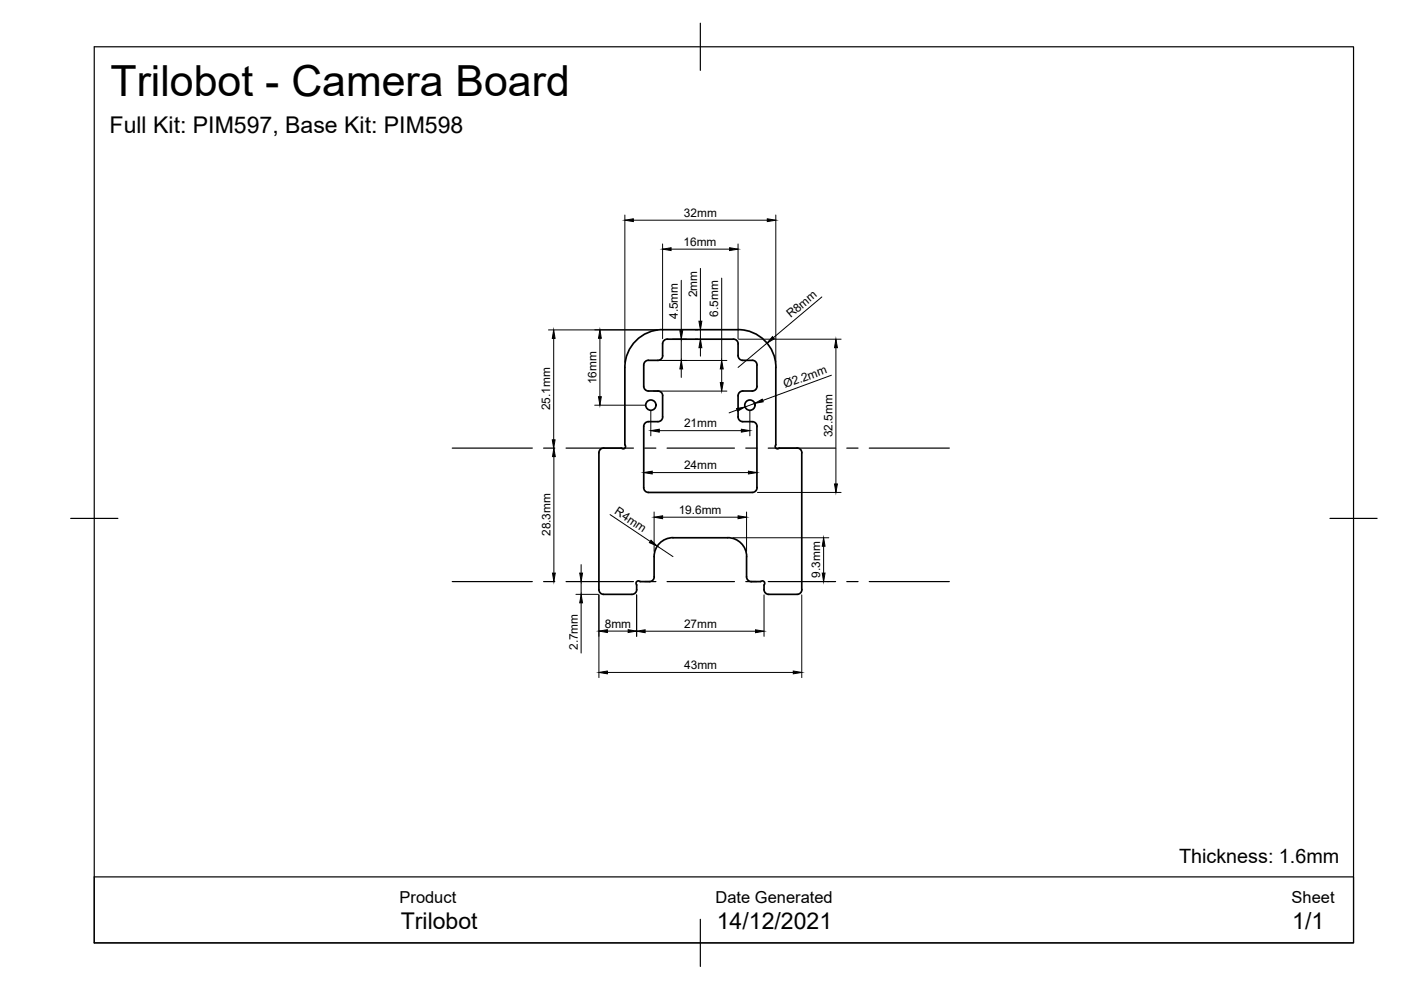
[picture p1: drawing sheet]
<svg xmlns="http://www.w3.org/2000/svg" width="297mm" height="210mm" viewBox="0 0 297 210" stroke-linecap="round" stroke-linejoin="round" font-family="sans-serif">
<!-- layer: Visible -->
<g fill="none" stroke="#000" stroke-width=".36">
<path d="M140.5 72.9v2.5M140.5 69.9h16M140.5 69.9a8 8 0 0 0-8 8v16.4a.5 .5 0 0 1 0 .7 .5 .5 0 0 1-.7 0h-3.8M140.5 75.4a1.01 1.01 0 0 1-1 1h-2a1.01 1.01 0 0 0-1 1v4.5a1.01 1.01 0 0 0 1 1h2a1.01 1.01 0 0 1 1 1M141.5 71.9h14M141.5 71.9a1.01 1.01 0 0 0-1 1M155.5 71.9a1.01 1.01 0 0 1 1 1M156.5 75.4a1.01 1.01 0 0 0 1 1h2a.97 .97 0 0 1 1 1v4.5a1.01 1.01 0 0 1-1 1h-2a1.01 1.01 0 0 0-1 1v4.5a1.01 1.01 0 0 0 1 1h2a.97 .97 0 0 1 1 1v13a1.01 1.01 0 0 1-1 1h-22a1.01 1.01 0 0 1-1-1v-13a1.01 1.01 0 0 1 1-1h2a1.01 1.01 0 0 0 1-1M156.5 72.9v2.5M156.5 69.9a8 8 0 0 1 8 8M164.5 77.9v16.4M128 95a1.01 1.01 0 0 0-1 1v29a1.01 1.01 0 0 0 1 1"/>
<path d="M140.5 83.9v4.5M164.5 94.3a.5 .5 0 0 0 0 .7 .5 .5 0 0 0 .7 0M165.2 95h3.8a.97 .97 0 0 1 1 1v29a1.01 1.01 0 0 1-1 1h-6a1.01 1.01 0 0 1-1-1v-1a.5 .5 0 0 0 0-.7 .5 .5 0 0 0-.7 0h-2a1.01 1.01 0 0 1-1-1M138.7 118a4 4 0 0 1 4-4h11.6a4 4 0 0 1 4 4M138.7 118v4.3M158.3 118v4.3M138.7 122.3a1.01 1.01 0 0 1-1 1h-2a.51 .51 0 0 0-.7 0 .51 .51 0 0 0 0 .7v1a1.01 1.01 0 0 1-1 1h-6"/>
<circle cx="138" cy="85.9" r="1.09"/>
<circle cx="159" cy="85.9" r="1.09"/>
</g>
<!-- layer: Border -->
<path d="M20 9.9h267v190h-267zM148.5 4.9v10M15 109.9h10M282 109.9h10M148.5 194.9v10" fill="none" stroke="#000" stroke-width=".25"/>
<!-- layer: TitleBlock -->
<path d="M20 185.9h267v14h-267z" fill="none" stroke="#000" stroke-width=".25"/>
<!-- layer: Sketch3 -->
<g fill="none" stroke="#000" stroke-width=".25">
<path d="M95.9 95h17M115.3 95h2.3M120 95h14.3M136.7 95h2.4M141.4 95h14.3M158.1 95h2.4M162.9 95h14.3M179.5 95h2.4M184.3 95h17M95.9 123.3h17M115.3 123.3h2.3M120 123.3h14.3"/>
<path d="M136.7 123.3h2.4M141.4 123.3h14.3M158.1 123.3h2.4M162.9 123.3h14.3M179.5 123.3h2.4M184.3 123.3h17"/>
</g>
<!-- layer: Dimensions -->
<g fill="none" stroke="#000" stroke-width=".21">
<path d="M132.5 45.6v31.2M134.3 46.7h28.4M140.5 51.7v20.1M142.3 52.8h12.4M144.4 59.4v10.7M148.5 56.9v11.2M153 59v17.4M156.5 51.7v20.1M164.5 45.6v31.2M116.3 69.9h23.2M117.4 71.7v21.6M126.1 69.9h13.3"/>
<path d="M127.2 71.7v12.4M138.6 76.4h15.5M142.6 71.9h2.9M144.4 71.9v4.5M144.4 78.2v1.8M147.4 71.9h.5M147.4 69.9h.5M148.5 69.9v2M148.5 73.7v1.8M153 78.2v2.9M156.6 71.9h21.7M162.6 72.8l-6.1 5.1"/>
<path d="M174.2 63l-10.2 8.6M176.3 79.6l-14.6 5.3M177.2 73.7v28.9M117.4 96.8v24.7M126.1 85.9h10.8M138 87v5.4M138.6 82.9h15.5M139.8 91.3h17.4M156.3 86.9l-1.7 .6M159 87v5.4M160 85.5l-2.1 .8M123.2 119.7v1.8"/>
<path d="M129.3 109.1l8.6 5.7M138.3 100.2h20.4M138.7 108.6v8.3M139.4 115.8l3.3 2.2M140.5 109.7h16M155.4 114h20.3M158.3 108.6v8.3M160.6 104.4h17.7M174.6 115.8v5.7M122.1 123.3h.1M122.1 126h4.8M123.2 123.3v2.7"/>
<path d="M123.2 127.8v10.7M127 126.1v17.6M128.8 133.8h4.4M135 126.1v8.8M136.8 133.8h23.4M162 126.1v8.8M170 126.1v17.6M175.3 123.3h.4M128.8 142.6h39.4"/>
</g>
<g fill="#000" stroke="#000" stroke-width=".21">
<path d="M132.5 46.7l1.8-.3v.6zM140.5 52.8l1.8-.3v.6zM154.7 52.5l1.8 .3-1.8 .3zM162.7 46.4l1.8 .3-1.8 .3zM117.4 69.9l.3 1.8h-.6zM127.2 69.9l.3 1.8h-.6zM144.4 76.4l.3 1.8h-.6zM144.1 70.1h.6l-.3 1.8zM148.5 71.9l.3 1.8h-.6zM148.2 68.1h.6l-.3 1.8zM153 76.4l.3 1.8h-.6zM163.8 71.4l.4 .4-1.6 1z"/>
<path d="M177.2 71.9l.3 1.8h-.6zM117.1 93.3h.6l-.3 1.8zM117.4 95l.3 1.8h-.6zM126.9 84.1h.6l-.3 1.8zM136.5 100.2l1.8-.3v.6zM138 91.3l1.8-.3v.6zM152.7 81.1h.6l-.3 1.8zM156.2 86.6l1.7-.3-1.5 .9zM157.2 91l1.8 .3-1.8 .3zM158.7 99.9l1.8 .3-1.8 .3zM160 85.5l1.6-.9 .2 .6zM138 114.5l1.4 1.3-1.7-.7z"/>
<path d="M138.7 109.7l1.8-.3v.6zM156.5 109.4l1.8 .3-1.8 .3zM174.6 114l.3 1.8h-.6zM176.9 102.6h.6l-.3 1.8zM117.1 121.5h.6l-.3 1.8zM122.9 121.5h.6l-.3 1.8zM123.2 126l.3 1.8h-.6zM127 133.8l1.8-.3v.6zM133.2 133.5l1.8 .3-1.8 .3zM135 133.8l1.8-.3v.6zM160.2 133.5l1.8 .3-1.8 .3zM174.3 121.5h.6l-.3 1.8z"/>
<path d="M127 142.6l1.8-.3v.6zM168.2 142.3l1.8 .3-1.8 .3z"/>
</g>
<text font-size="9.1" x="23.4" y="20.3">Trilobot - Camera Board</text>
<g font-size="4.9">
<text x="23.2" y="28.2">Full Kit: PIM597, Base Kit: PIM598</text>
<text x="85" y="196.9">Trilobot</text>
<text x="152" y="196.9">14/12/2021</text>
<text x="274" y="196.9">1/1</text>
</g>
<text font-size="4.2" x="250" y="182.9">Thickness: 1.6mm</text>
<g font-size="3.5">
<text x="84.7" y="191.4">Product</text>
<text x="151.7" y="191.5">Date Generated</text>
<text x="273.8" y="191.5">Sheet</text>
</g>
<g font-size="2.5">
<text x="145" y="45.9">32mm</text>
<text x="144.9" y="52.1">16mm</text>
<text x="147.8" y="63" transform="rotate(-90 147.8 63)">2mm</text>
<text x="143.7" y="67.6" transform="rotate(-90 143.7 67.6)">4.5mm</text>
<text x="152.3" y="67.2" transform="rotate(-90 152.3 67.2)">6.5mm</text>
<text x="167.7" y="67.5" transform="rotate(-40 167.7 67.5)">R8mm</text>
<text x="126.4" y="81.5" transform="rotate(-90 126.4 81.5)">16mm</text>
<text x="166.5" y="82.4" transform="rotate(-20 166.5 82.4)">Ø2.2mm</text>
<text x="116.6" y="87" transform="rotate(-90 116.6 87)">25.1mm</text>
<text x="145" y="90.6">21mm</text>
<text x="176.5" y="92.7" transform="rotate(-90 176.5 92.7)">32.5mm</text>
<text x="145" y="99.5">24mm</text>
<text x="116.7" y="113.7" transform="rotate(-90 116.7 113.7)">28.3mm</text>
<text x="130.2" y="108.8" transform="rotate(34 130.2 108.8)">R4mm</text>
<text x="143.9" y="108.9">19.6mm</text>
<text x="173.9" y="122.5" transform="rotate(-90 173.9 122.5)">9.3mm</text>
<text x="122.5" y="137.8" transform="rotate(-90 122.5 137.8)">2.7mm</text>
<text x="128.2" y="133.1">8mm</text>
<text x="145" y="133.1">27mm</text>
<text x="145.1" y="141.8">43mm</text>
</g>
</svg>
